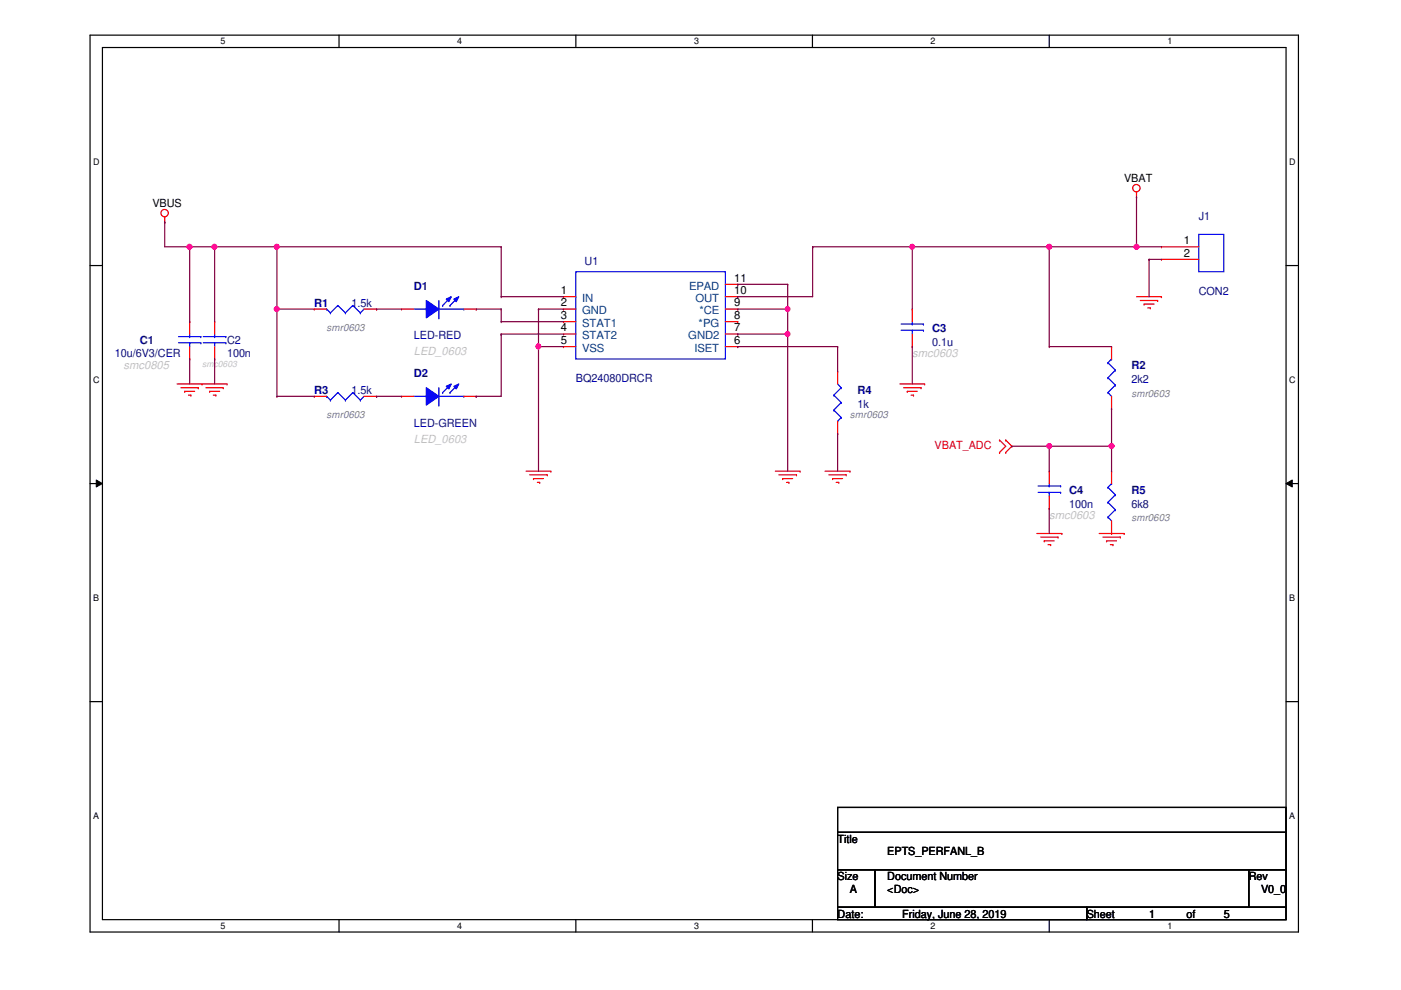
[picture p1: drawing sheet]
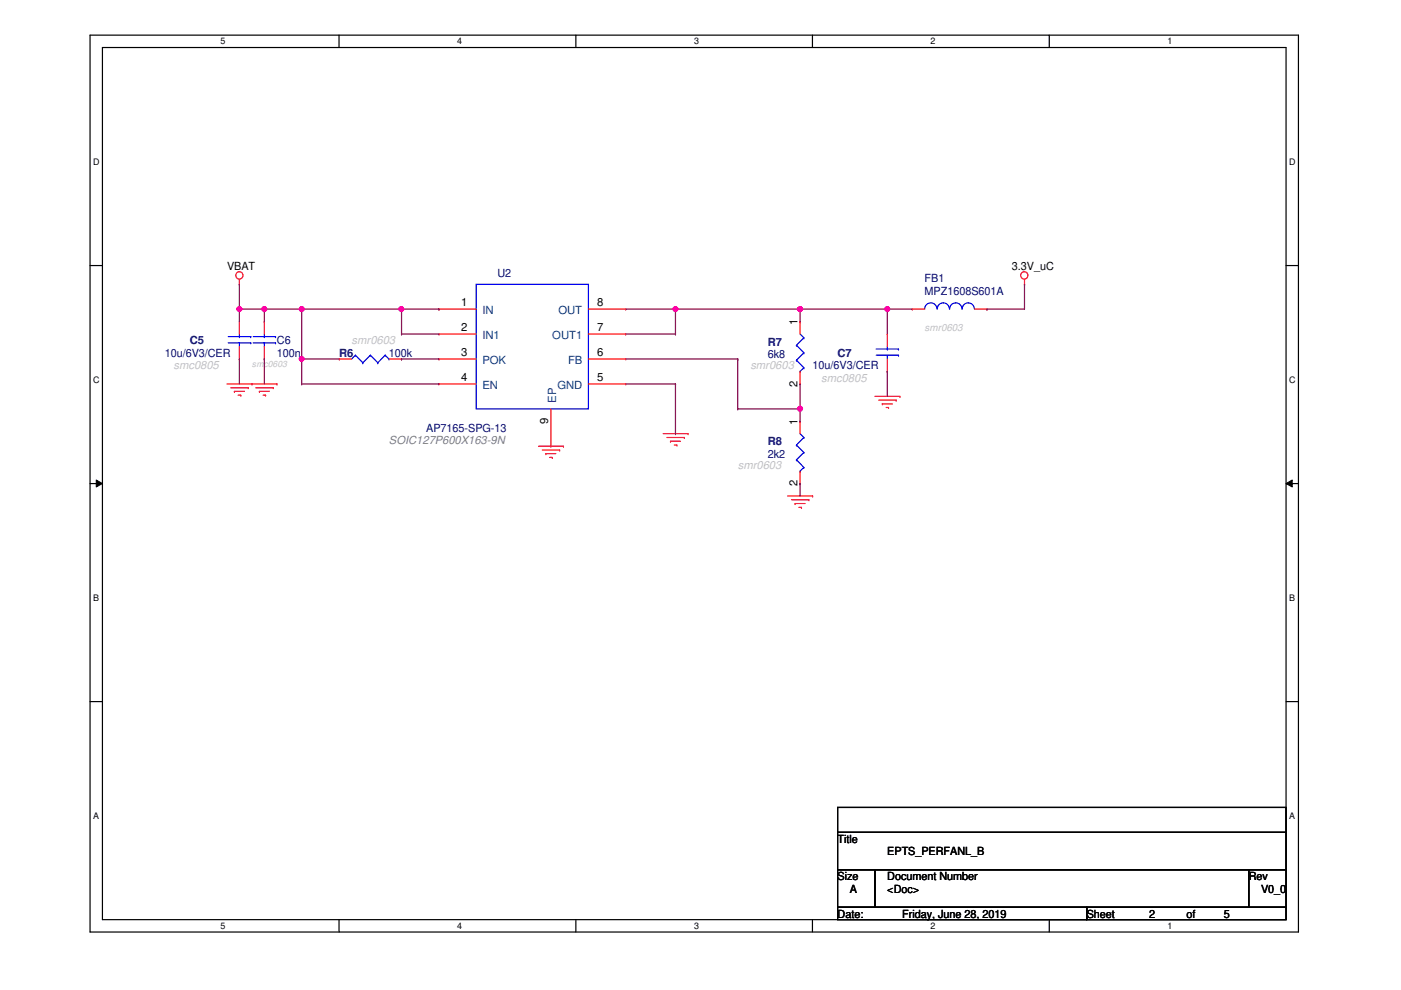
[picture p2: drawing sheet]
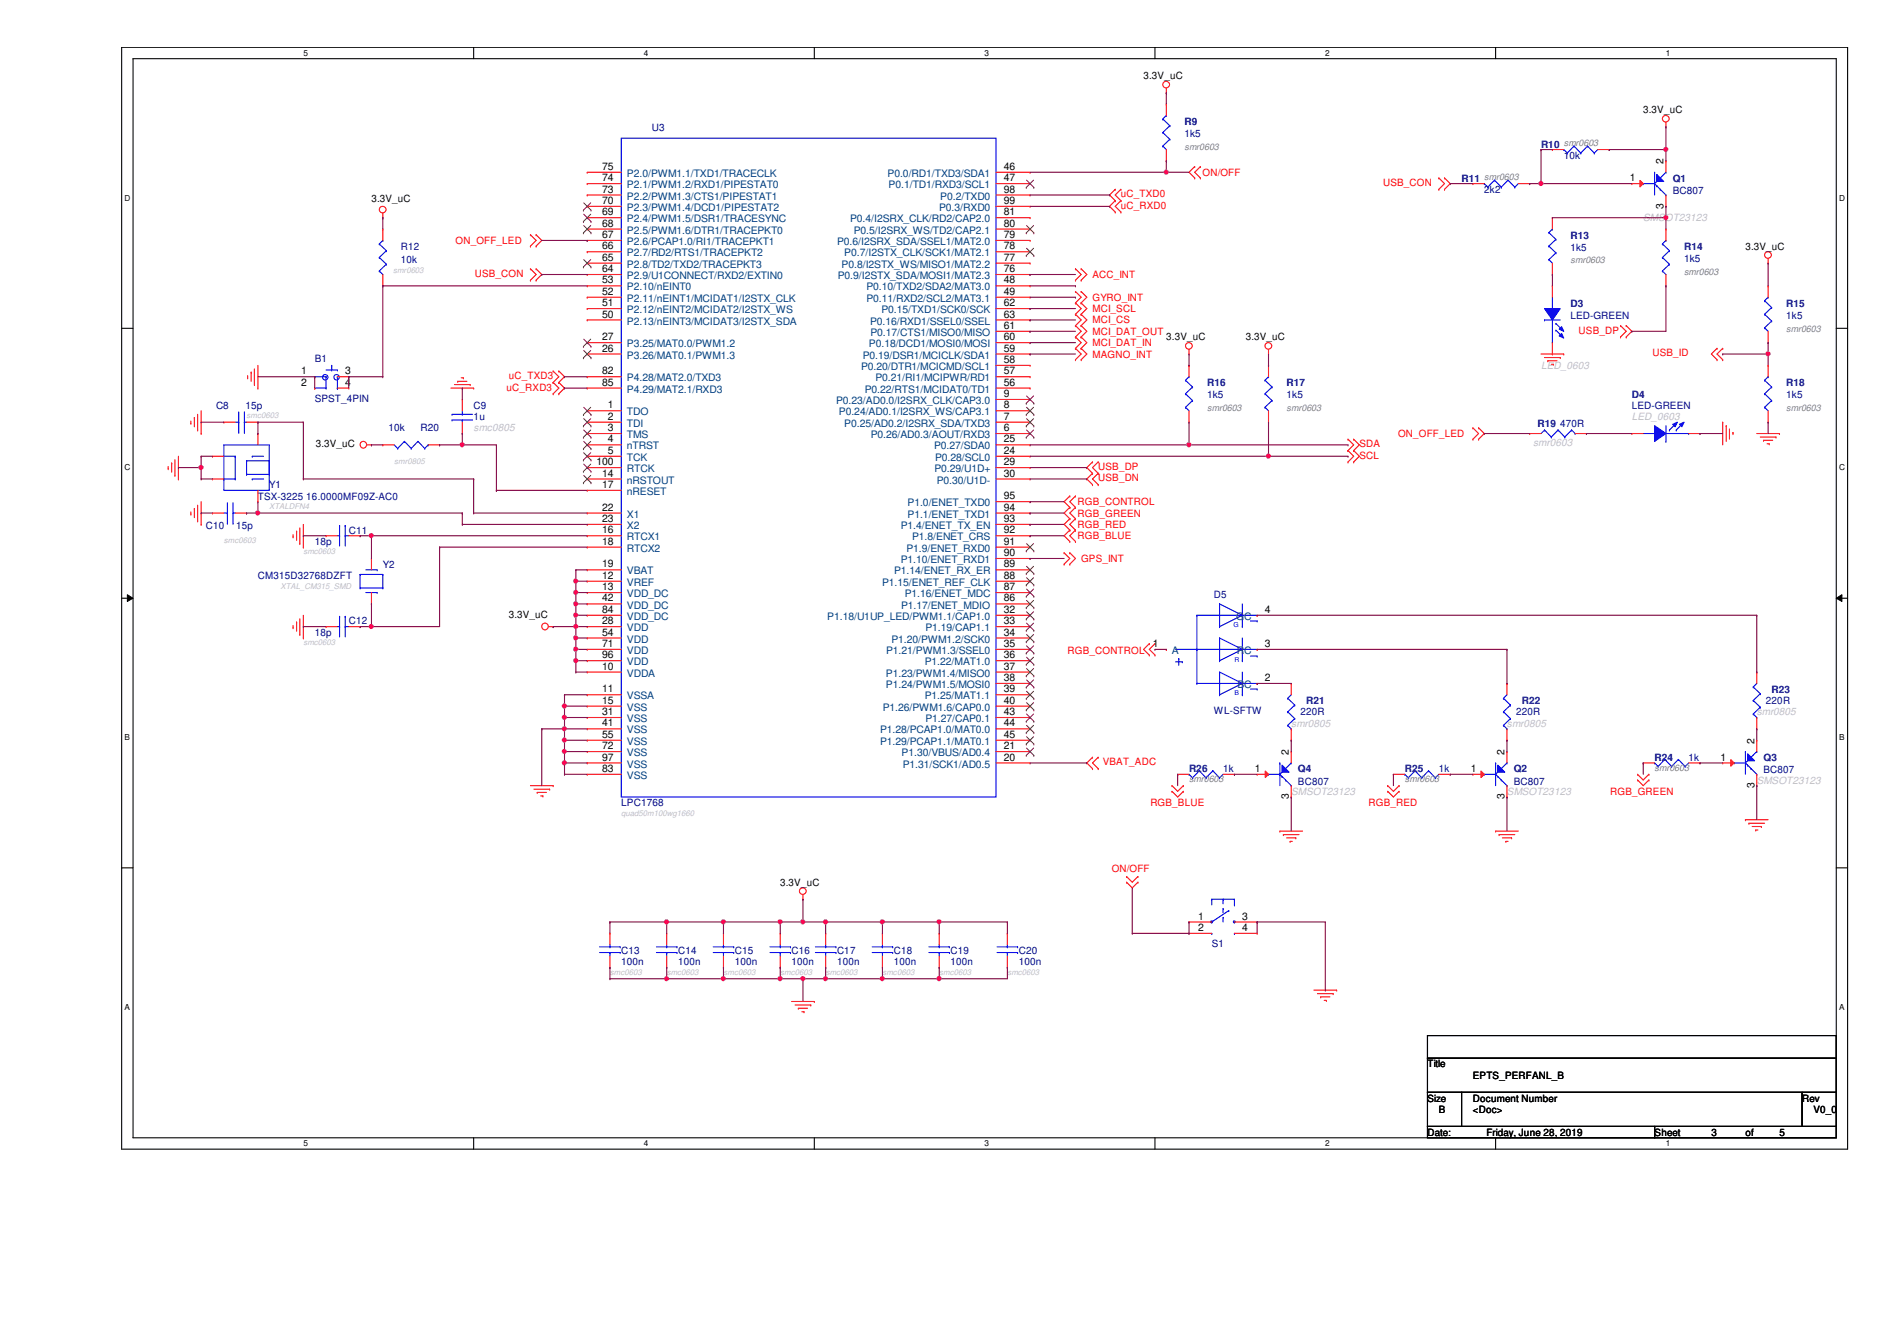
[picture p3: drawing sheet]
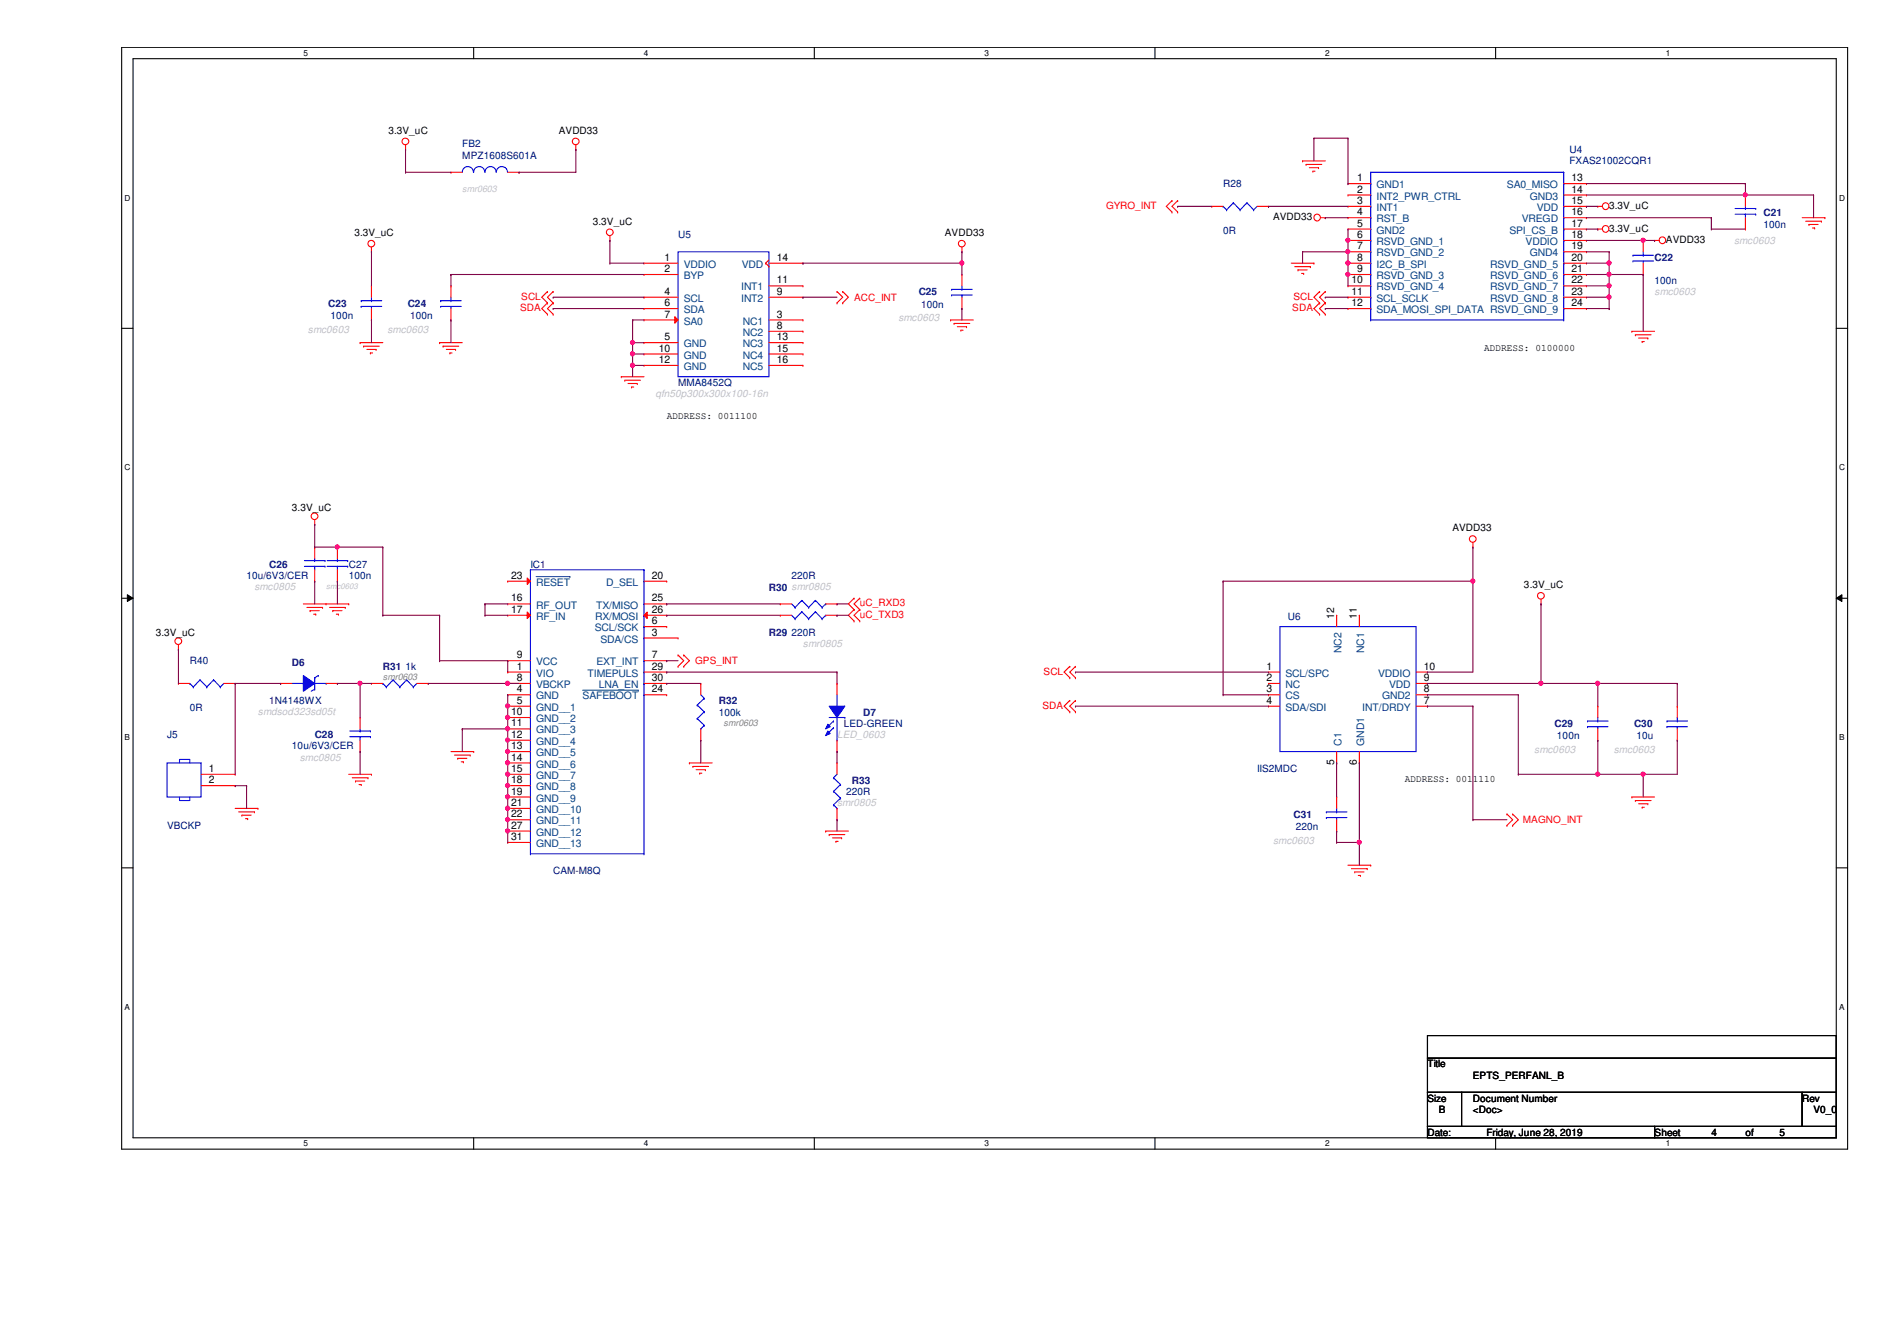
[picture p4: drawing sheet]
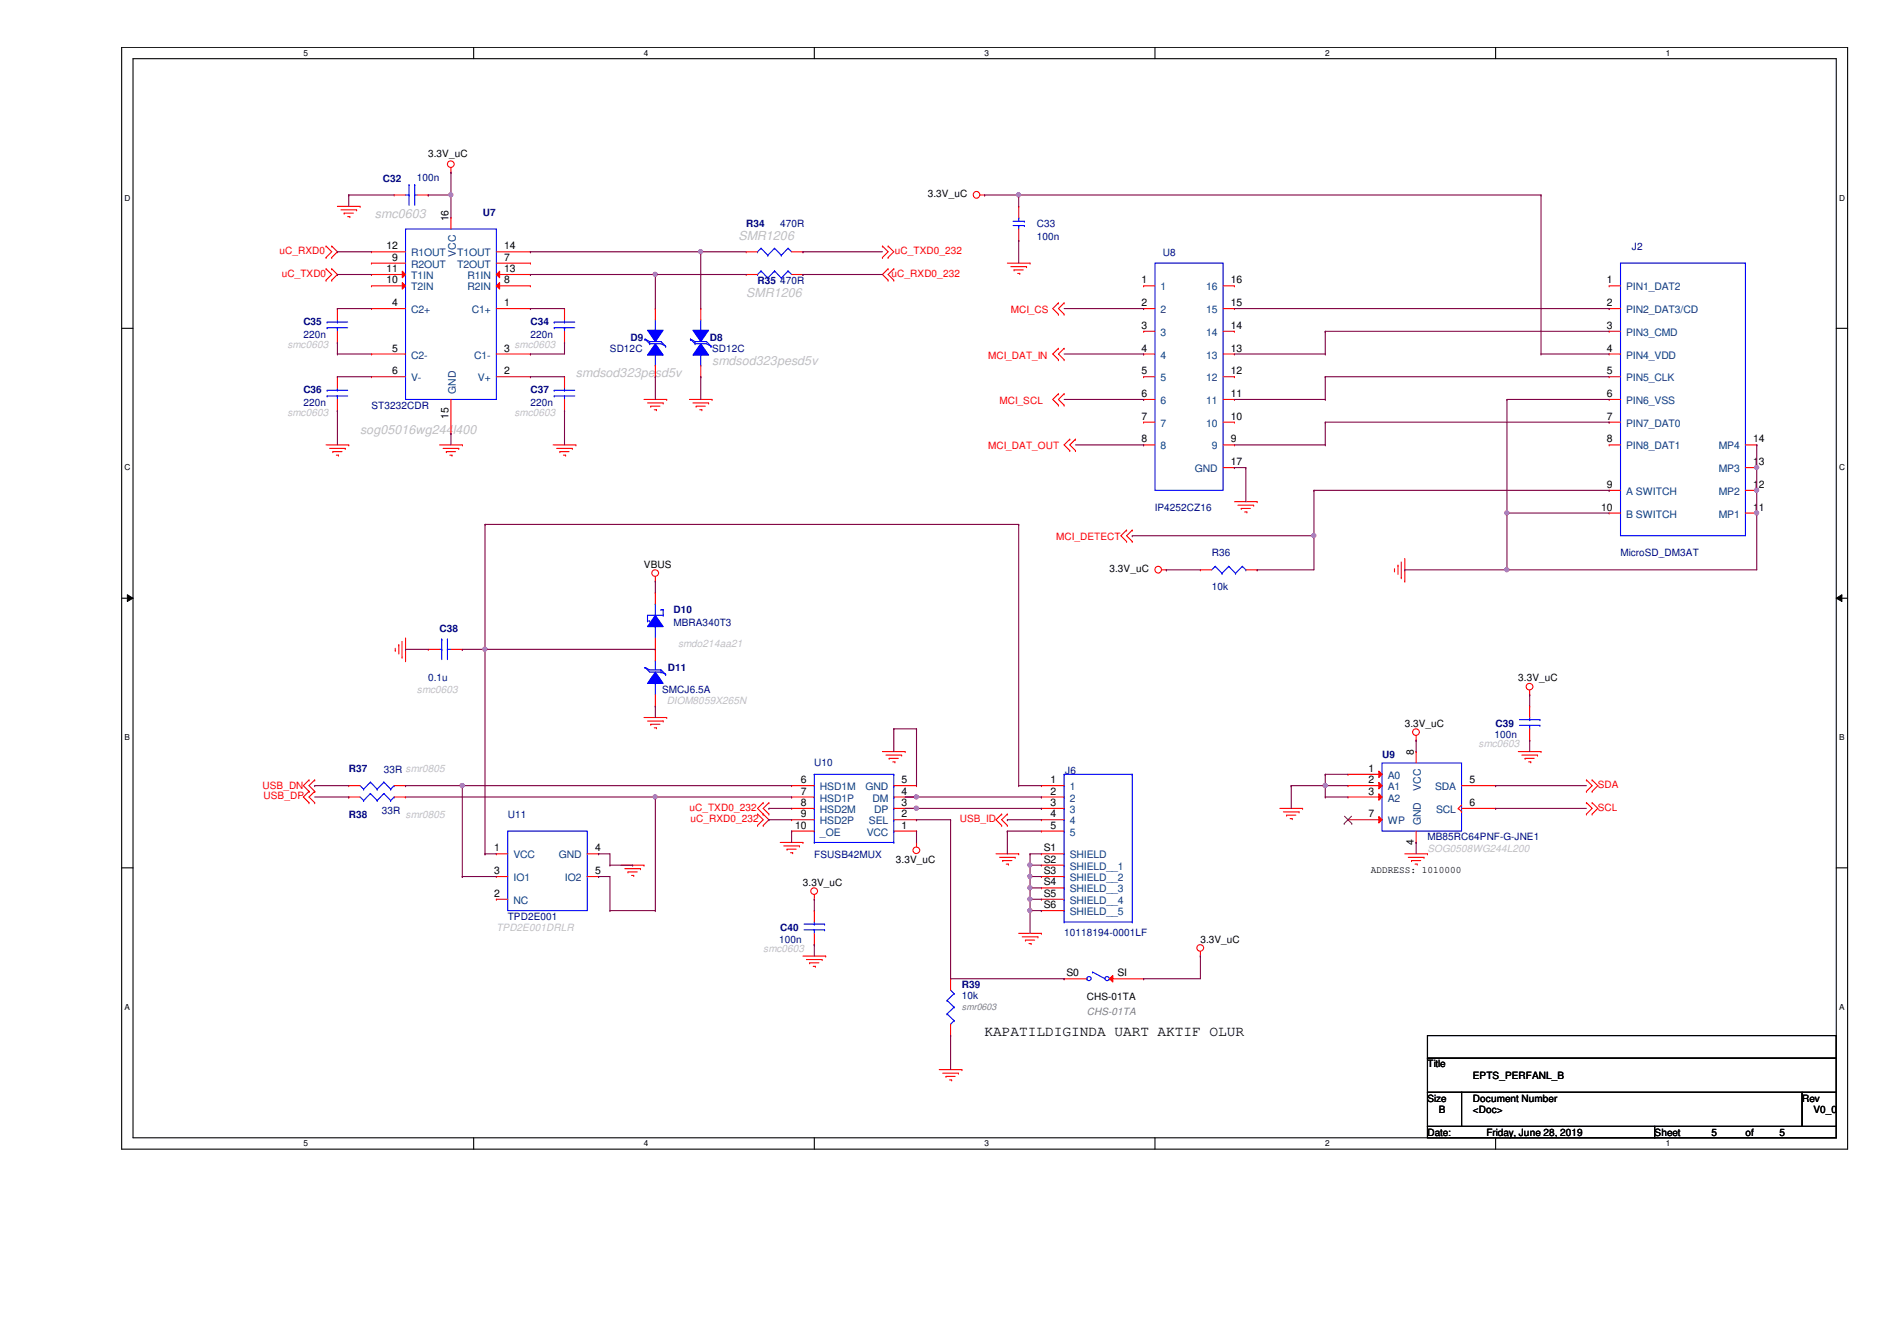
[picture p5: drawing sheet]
# OrCAD Capture schematic EPTS_PERFANL_B.DSN

## Sheets
1 05__Com&Mem: size B; title: EPTS_PERFANL_B; rev: V0_0
2 04__Sensors: size B
3 03__uC: size B
4 02__PwrRegs: size A
5 01__Chrgr&StepUp: size A

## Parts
sheet 01__Chrgr&StepUp
C1  10u/6V3/CER  [smc0805]
C2  100n  [smc0603]
C3  0.1u  [smc0603]
C4  100n  [smc0603]
D1  LED-RED  [LED_0603]
D2  LED-GREEN  [LED_0603]
J1  CON2  [jumper2pad]
R1  1.5k  [smr0603]
R2  2k2  [smr0603]
R3  1.5k  [smr0603]
R4  1k  [smr0603]
R5  6k8  [smr0603]
U1  BQ24080DRCR  [son50p300x300x100-11n]
sheet 02__PwrRegs
C5  10u/6V3/CER  [smc0805]
C6  100n  [smc0603]
C7  10u/6V3/CER  [smc0805]
FB1  MPZ1608S601A  [smr0603]
R6  100k  [smr0603]
R7  6k8  [smr0603]
R8  2k2  [smr0603]
U2  AP7165-SPG-13  [SOIC127P600X163-9N]
sheet 03__uC
B1  SPST_4PIN  [SKSCLDE010]
C8  15p  [smc0603]
C9  1u  [smc0805]
C10  15p  [smc0603]
C11  18p  [smc0603]
C12  18p  [smc0603]
C13  100n  [smc0603]
C14  100n  [smc0603]
C15  100n  [smc0603]
C16  100n  [smc0603]
C17  100n  [smc0603]
C18  100n  [smc0603]
C19  100n  [smc0603]
C20  100n  [smc0603]
D3  LED-GREEN  [LED_0603]
D4  LED-GREEN  [LED_0603]
D5  WL-SFTW  [WL-SFTW_3528]
Q1  BC807  [SMSOT23123]
Q2  BC807  [SMSOT23123]
Q3  BC807  [SMSOT23123]
Q4  BC807  [SMSOT23123]
R9  1k5  [smr0603]
R10  10k  [smr0603]
R11  2k2  [smr0603]
R12  10k  [smr0603]
R13  1k5  [smr0603]
R14  1k5  [smr0603]
R15  1k5  [smr0603]
R16  1k5  [smr0603]
R17  1k5  [smr0603]
R18  1k5  [smr0603]
R19  470R  [smr0603]
R20  10k  [smr0805]
R21  220R  [smr0805]
R22  220R  [smr0805]
R23  220R  [smr0805]
R24  1k  [smr0603]
R25  1k  [smr0603]
R26  1k  [smr0603]
S1  PUSH-BUTTON-SWITCH  [TL3315NF100Q]
U3  LPC1768  [quad50m100wg1660]
Y1  TSX-3225 16.0000MF09Z-AC0  [XTALDFN4]
Y2  CM315D32768DZFT  [XTAL_CM315_SMD]
sheet 04__Sensors
C21  100n  [smc0603]
C22  100n  [smc0603]
C23  100n  [smc0603]
C24  100n  [smc0603]
C25  100n  [smc0603]
C26  10u/6V3/CER  [smc0805]
C27  100n  [smc0603]
C28  10u/6V3/CER  [smc0805]
C29  100n  [smc0603]
C30  10u  [smc0603]
C31  220n  [smc0603]
D6  1N4148WX  [smdsod323sd05t]
D7  LED-GREEN  [LED_0603]
FB2  MPZ1608S601A  [smr0603]
IC1  CAM-M8Q  [CAM-M8Q]
J5  VBCKP  [jumper2pad]
R28  0R  [smr0603]
R29  220R  [smr0805]
R30  220R  [smr0805]
R31  1k  [smr0603]
R32  100k  [smr0603]
R33  220R  [smr0805]
R40  0R  [smr0603]
U4  FXAS21002CQR1  [FXAS21002CQR1]
U5  MMA8452Q  [qfn50p300x300x100-16n]
U6  IIS2MDC  [IIS2MDCTR]
sheet 05__Com&Mem
C32  100n  [smc0603]
C33  100n  [smc0603]
C34  220n  [smc0603]
C35  220n  [smc0603]
C36  220n  [smc0603]
C37  220n  [smc0603]
C38  0.1u  [smc0603]
C39  100n  [smc0603]
C40  100n  [smc0603]
D8  SD12C  [smdsod323pesd5v]
D9  SD12C  [smdsod323pesd5v]
D10  MBRA340T3  [smdo214aa21]
D11  SMCJ6.5A  [DIOM8059X265N]
J2  MicroSD_DM3AT  [DM3AT-SF-PEJM5]
J6  10118194-0001LF  [AMPHENOL_10118194-0001LF]
R34  470R  [SMR1206]
R35  470R  [SMR1206]
R36  10k  [smr0603]
R37  33R  [smr0805]
R38  33R  [smr0805]
R39  10k  [smr0603]
U7  ST3232CDR  [sog05016wg244l400]
U8  IP4252CZ16  [UFDFN16_IP425X]
U9  MB85RC64PNF-G-JNE1  [SOG0508WG244L200]
U10  FSUSB42MUX  [SOP50P490X110-10N]
U11  TPD2E001  [TPD2E001DRLR]
U12  CHS-01TA  [CHS-01TA]

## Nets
3.3V_uC: C13.1 C14.1 C15.1 C16.1 C17.1 C18.1 C19.1 C20.1 C23.2 C26.1 C27.1 C29.2 C30.2 C32.1 C33.2 C39.1 C40.1 FB1.2 FB2.1 IC1.1(VIO) IC1.9(VCC) J2.4(PIN4_VDD) Q1.2(EMITTER) R9.2 R10.1 R12.2 R15.2 R16.2 R17.2 R20.1 R36.1 R40.2 U3.10(VDDA) U3.12(VREF) U3.13(VDD_DC) U3.19(VBAT) U3.28(VDD) U3.42(VDD_DC) U3.54(VDD) U3.71(VDD) U3.84(VDD_DC) U3.96(VDD) U4.15(VDD) U4.17(SPI_CS_B) U5.1(VDDIO) U6.9(VDD) U7.16(VCC) U9.8(VCC) U10.1(VCC) U12.SI(S0)
AVDD33: C22.2 C25.2 FB2.2 U4.4(RST_B) U4.18(VDDIO) U5.14(VDD) U6.3(CS) U6.10(VDDIO)
GND: B1.1 B1.2 C1.2 C2.2 C3.2 C4.2 C5.2 C6.2 C7.2 C8.2 C9.2 C10.2 C11.1 C12.1 C13.2 C14.2 C15.2 C16.2 C17.2 C18.2 C19.2 C20.2 C21.1 C22.1 C23.1 C24.1 C25.1 C26.2 C27.2 C28.2 C29.1 C30.1 C31.1 C32.2 C33.1 C36.2 C37.2 C38.1 C39.2 C40.2 D3.2(CATHODE) D4.2(CATHODE) D8.2 D9.2 D11.1(ANODE) IC1.4(GND) IC1.5(GND__1) IC1.10(GND__2) IC1.11(GND__3) IC1.12(GND__4) IC1.13(GND__5) IC1.14(GND__6) IC1.15(GND__7) IC1.18(GND__8) IC1.19(GND__9) IC1.21(GND__10) IC1.22(GND__11) IC1.27(GND__12) IC1.31(GND__13) J1.2 J2.6(PIN6_VSS) J2.10(B_SWITCH) J2.11(MP1) J2.12(MP2) J2.13(MP3) J2.14(MP4) J5.2 J6.5 J6.S1(SHIELD) J6.S2(SHIELD__1) J6.S3(SHIELD__2) J6.S4(SHIELD__3) J6.S5(SHIELD__4) J6.S6(SHIELD__5) Q2.3(COLLECTOR) Q3.3(COLLECTOR) Q4.3(COLLECTOR) R4.2 R5.1 R8.2 R18.1 R32.2 R33.2 R39.2 S1.3(P$2) S1.4(P$2__1) U1.2(GND) U1.5(VSS) U1.7(GND2) U1.9(*CE) U1.11(EPAD) U2.5(GND) U2.9(EP) U3.11(VSSA) U3.15(VSS) U3.31(VSS) U3.41(VSS) U3.55(VSS) U3.72(VSS) U3.83(VSS) U3.97(VSS) U4.1(GND1) U4.5(GND2) U4.6(RSVD_GND_1) U4.7(RSVD_GND_2) U4.8(I2C_B_SPI) U4.9(RSVD_GND_3) U4.10(RSVD_GND_4) U4.13(SA0_MISO) U4.14(GND3) U4.19(GND4) U4.20(RSVD_GND_5) U4.21(RSVD_GND_6) U4.22(RSVD_GND_7) U4.23(RSVD_GND_8) U4.24(RSVD_GND_9) U5.5(GND) U5.7(SA0) U5.10(GND) U5.12(GND) U6.6(GND1) U6.8(GND2) U7.15(GND) U8.17(GND) U9.1(A0) U9.2(A1) U9.3(A2) U9.4(GND) U10.5(GND) U10.10(_OE) U11.4(GND) Y1.2 Y1.4
VBAT: C3.1 C5.1 C6.1 J1.1 R2.2 R6.1 U1.10(OUT) U2.1(IN) U2.2(IN1) U2.4(EN)
VBAT_ADC: C4.1 R2.1 R5.2 U3.20(P1.31/SCK1/AD0.5)
VBUS: C1.1 C2.1 D10.2(CATHODE) R1.2 R3.2 U1.1(IN)
ACC_INT: U3.76(P0.9/I2STX_SDA/MOSI1/MAT2.3) U5.9(INT2)
GPS_INT: IC1.7(EXT_INT) U3.90(P1.10/ENET_RXD1)
GYRO_INT: R28.2 U3.49(P0.11/RXD2/SCL2/MAT3.1)
MAGNO_INT: U3.59(P0.19/DSR1/MCICLK/SDA1) U6.7(INT/DRDY)
MCI_CS: U3.63(P0.16/RXD1/SSEL0/SSEL) U8.2
MCI_DAT_IN: U3.60(P0.18/DCD1/MOSI0/MOSI) U8.4
MCI_DAT_OUT: U3.61(P0.17/CTS1/MISO0/MISO) U8.8
MCI_DETECT: J2.9(A_SWITCH) R36.2
MCI_SCL: U3.62(P0.15/TXD1/SCK0/SCK) U8.6
NC4: U5.15(NC4)
NC5: U5.16(NC5)
ON/OFF: R9.1 S1.1(P$1) S1.2(P$1__1) U3.46(P0.0/RD1/TXD3/SDA1)
ON_OFF_LED: R19.1 U3.67(P2.6/PCAP1.0/RI1/TRACEPKT1)
RGB_BLUE: R26.2 U3.92(P1.8/ENET_CRS)
RGB_CONTROL: D5.1(A) U3.95(P1.0/ENET_TXD0)
RGB_GREEN: R24.2 U3.94(P1.1/ENET_TXD1)
RGB_RED: R25.2 U3.93(P1.4/ENET_TX_EN)
SCL: R17.1 U3.24(P0.28/SCL0) U4.11(SCL_SCLK) U5.4(SCL) U6.1(SCL/SPC) U9.6(SCL)
SDA: R16.1 U3.25(P0.27/SDA0) U4.12(SDA_MOSI_SPI_DATA) U5.6(SDA) U6.4(SDA/SDI) U9.5(SDA)
uC_RXD0: U3.99(P0.3/RXD0) U7.12(R1OUT)
uC_RXD0_232: R35.1 U10.9(HSD2P)
uC_RXD3: R30.2 U3.85(P4.29/MAT2.1/RXD3)
uC_TXD0: U3.98(P0.2/TXD0) U7.11(T1IN)
uC_TXD0_232: R34.1 U10.8(HSD2M)
uC_TXD3: R29.2 U3.82(P4.28/MAT2.0/TXD3)
USB_CON: R11.2 U3.64(P2.9/U1CONNECT/RXD2/EXTIN0)
USB_DN: R37.1 U3.30(P0.30/U1D-)
USB_DP: R14.1 R38.1 U3.29(P0.29/U1D+)
USB_ID: J6.4 R15.1 R18.2
N17244: R7.2 R8.1 U2.6(FB)
N17270: C7.1 FB1.1 R7.1 U2.7(OUT1) U2.8(OUT)
N39514: Q4.1(BASE) R26.1
N39522: Q4.2(EMITTER) R21.2
N40407: Q2.1(BASE) R25.1
N40419: Q2.2(EMITTER) R22.2
N40627: Q3.1(BASE) R24.1
N40639: Q3.2(EMITTER) R23.2
N40729: D5.2(BC) R21.1
N40756: D5.4(GC) R23.1
N41543: D5.3(RC) R22.1
N77164: IC1.26(RX/MOSI) R29.1
N77272: IC1.16(RF_OUT) IC1.17(RF_IN)
N77740: IC1.8(VBCKP) R31.1
N79263: IC1.25(TX/MISO) R30.1
N79331: D7.1(ANODE) IC1.29(TIMEPULS)
N79337: IC1.30(LNA_EN) R32.1
N79832: D7.2(CATHODE) R33.1
N89007: R38.2 U10.7(HSD1P) U11.5(IO2)
N89296: R37.2 U10.6(HSD1M) U11.3(IO1)
N89931: C38.2 D10.1(ANODE) D11.2(CATHODE) J6.1 U11.1(VCC)
N90614: J6.2 U10.4(DM)
N90618: J6.3 U10.3(DP)
N117234: R39.1 U10.2(SEL) U12.S0(SO)
N125821: R28.1 U4.3(INT1)
N127071: C21.2 U4.16(VREGD)
N134848: R6.2 U2.3(POK)
N140250: J2.5(PIN5_CLK) U8.11
N140575: J2.7(PIN7_DAT0) U8.9
N141763: B1.3(4) B1.4(3) R12.1 U3.53(P2.10/nEINT0)
N149349: J2.2(PIN2_DAT3/CD) U8.15
N161452: J2.3(PIN3_CMD) U8.13
N162278: D6.1(ANODE) J5.1 R40.1
N16778025: D4.1(ANODE) R19.2
N16778166: C9.1 R20.2 U3.17(nRESET)
N16778251: Q1.1(BASE) R10.2 R11.1
N16778293: Q1.3(COLLECTOR) R13.2 R14.2
N16778314: D3.1(ANODE) R13.1
N16778668: C10.1 U3.23(X2) Y1.3
N16778761: C11.2 U3.16(RTCX1) Y2.2
N16778765: C12.2 U3.18(RTCX2) Y2.1
N16778972: C8.1 U3.22(X1) Y1.1
N16801749: D1.1(ANODE) R1.1
N16801751: D2.2(CATHODE) U1.4(STAT2)
N16801753: D1.2(CATHODE) U1.3(STAT1)
N16801755: D2.1(ANODE) R3.1
N16801793: R4.1 U1.6(ISET)
N16807703: D9.1 R35.2 U7.13(R1IN)
N16807705: D8.1 R34.2 U7.14(T1OUT)
N16807731: C35.1 U7.4(C2+)
N16807744: C34.1 U7.1(C1+)
N16807746: C35.2 U7.5(C2-)
N16807750: C37.1 U7.2(V+)
N16807752: C36.1 U7.6(V-)
N16807763: C34.2 U7.3(C1-)
N16811596: C24.2 U5.2(BYP)
N16811672: C31.2 U6.5(C1)
N16811851: C28.1 D6.2(CATHODE) R31.2

Not connected (* = marked no-connect by the designer): IC1 3(SDA/CS) 6(SCL/SCK) 20(D_SEL) 23(~{RESET}) 24(~{SAFEBOOT}); J2 1(PIN1_DAT2) 8(PIN8_DAT1); U1 8(*PG); U3 1(TDO)* 2(TDI)* 3(TMS)* 4(nTRST)* 5(TCK)* 6(P0.26/AD0.3/AOUT/RXD3)* 7(P0.25/AD0.2/I2SRX_SDA/TXD3)* 8(P0.24/AD0.1/I2SRX_WS/CAP3.1)* 9(P0.23/AD0.0/I2SRX_CLK/CAP3.0)* 14(nRSTOUT)* 21(P1.30/VBUS/AD0.4)* 26(P3.26/MAT0.1/PWM1.3)* 27(P3.25/MAT0.0/PWM1.2)* 32(P1.18/U1UP_LED/PWM1.1/CAP1.0)* 33(P1.19/CAP1.1)* 34(P1.20/PWM1.2/SCK0)* 35(P1.21/PWM1.3/SSEL0)* 36(P1.22/MAT1.0)* 37(P1.23/PWM1.4/MISO0)* 38(P1.24/PWM1.5/MOSI0)* 39(P1.25/MAT1.1)* 40(P1.26/PWM1.6/CAP0.0)* 43(P1.27/CAP0.1)* 44(P1.28/PCAP1.0/MAT0.0)* 45(P1.29/PCAP1.1/MAT0.1)* 47(P0.1/TD1/RXD3/SCL1)* 48(P0.10/TXD2/SDA2/MAT3.0) 50(P2.13/nEINT3/MCIDAT3/I2STX_SDA) 51(P2.12/nEINT2/MCIDAT2/I2STX_WS) 52(P2.11/nEINT1/MCIDAT1/I2STX_CLK) 56(P0.22/RTS1/MCIDAT0/TD1) 57(P0.21/RI1/MCIPWR/RD1) 58(P0.20/DTR1/MCICMD/SCL1) 65(P2.8/TD2/TXD2/TRACEPKT3)* 66(P2.7/RD2/RTS1/TRACEPKT2) 68(P2.5/PWM1.6/DTR1/TRACEPKT0)* 69(P2.4/PWM1.5/DSR1/TRACESYNC)* 70(P2.3/PWM1.4/DCD1/PIPESTAT2)* 73(P2.2/PWM1.3/CTS1/PIPESTAT1) 74(P2.1/PWM1.2/RXD1/PIPESTAT0) 75(P2.0/PWM1.1/TXD1/TRACECLK) 77(P0.8/I2STX_WS/MISO1/MAT2.2) 78(P0.7/I2STX_CLK/SCK1/MAT2.1)* 79(P0.6/I2SRX_SDA/SSEL1/MAT2.0) 80(P0.5/I2SRX_WS/TD2/CAP2.1)* 81(P0.4/I2SRX_CLK/RD2/CAP2.0) 86(P1.17/ENET_MDIO)* 87(P1.16/ENET_MDC)* 88(P1.15/ENET_REF_CLK)* 89(P1.14/ENET_RX_ER)* 91(P1.9/ENET_RXD0)* 100(RTCK)*; U4 2(INT2_PWR_CTRL); U5 3(NC1) 8(NC2) 11(INT1) 13(NC3); U6 2(NC) 11(NC1) 12(NC2); U7 7(T2OUT) 8(R2IN) 9(R2OUT) 10(T2IN); U8 1 3 5 7 10 12 14 16; U9 7(WP)*; U11 2(NC)

## Notes on the sheets
sheet 1
- ADDRESS: 1010000
- KAPATILDIGINDA UART AKTIF OLUR
sheet 2
- ADDRESS: 0100000
- ADDRESS: 0011100
- ADDRESS: 0011110
